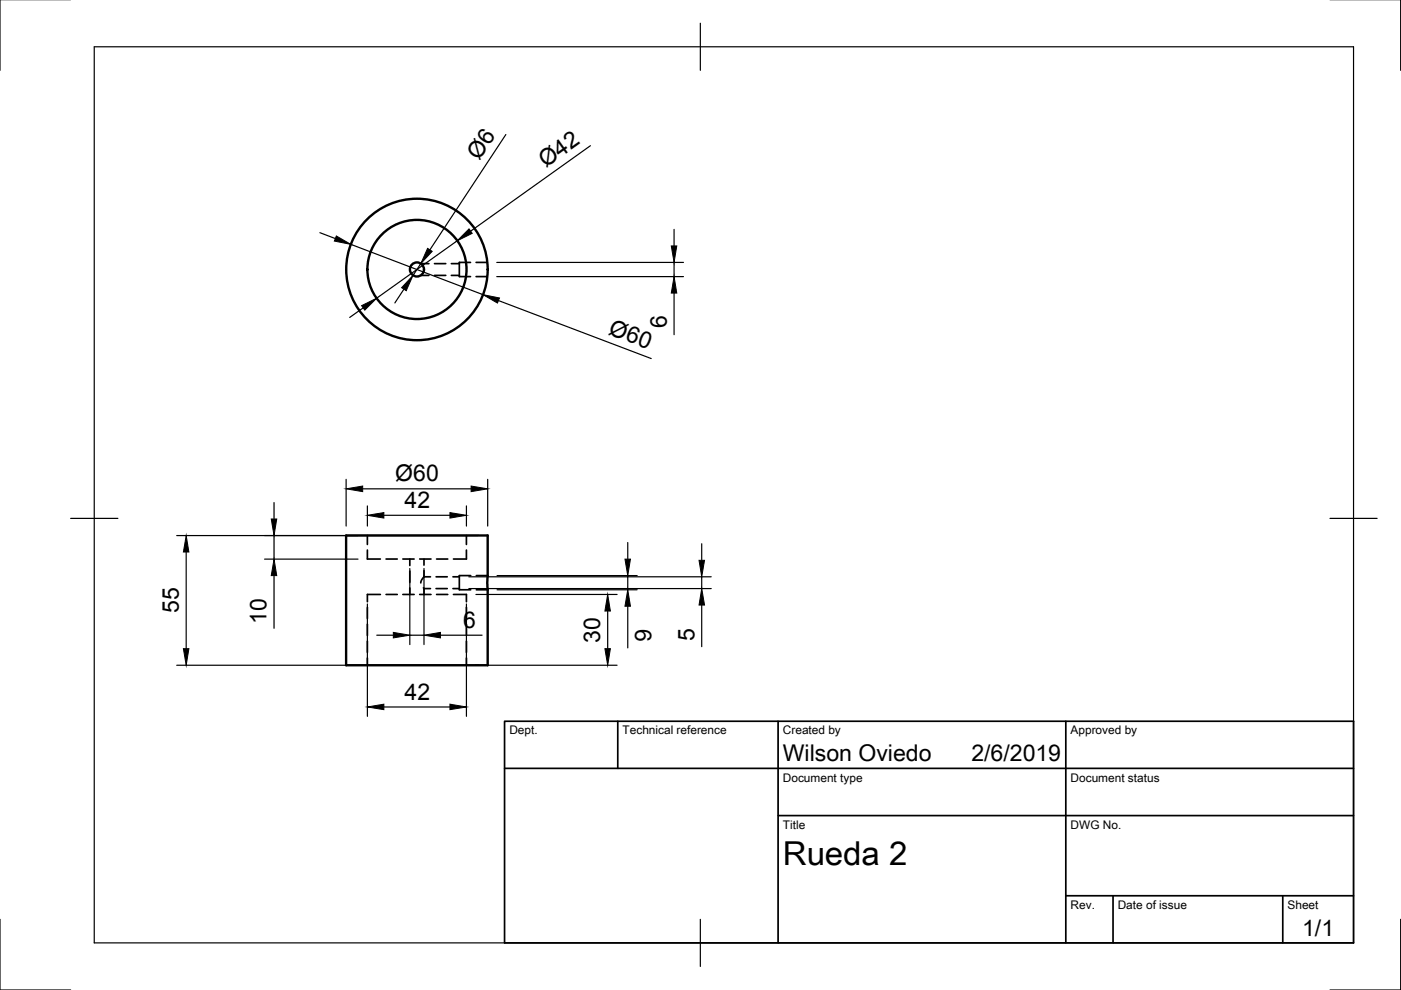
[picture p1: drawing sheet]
<svg xmlns="http://www.w3.org/2000/svg" width="297mm" height="210mm" viewBox="0 0 297 210" stroke-linecap="round" stroke-linejoin="round" font-family="sans-serif">
<!-- layer: Hidden -->
<g fill="none" stroke="#000" stroke-width=".36">
<path d="M89.2 58.4h1.7M89.2 55.9h1.7M92.1 58.4h2.4M92.1 55.9h2.4M95.7 58.4h1.7M95.7 55.9h1.7M99.8 55.6h-2.4v3h2.4M100.9 58.6h2.4M100.9 55.6h2.4M77.9 116.6v1.9h2.7M77.9 113.5v1.9M81.9 118.5h2.3"/>
<path d="M85.4 118.5h2.4M86.9 118.5v1.4M89 118.5h2.4M89.9 118.5v1.3M92.6 118.5h2.3M98.9 116.6v1.9h-2.8M98.9 113.5v1.9M77.9 128.8v2.4M77.9 132.3v2.4M77.9 135.9v2.4M77.9 139.5v1.5M80.6 126h-2.7v1.6"/>
<path d="M81.9 126h2.3M85.4 126h2.4M86.9 121.1v2.4M86.9 124.7v1.3M89 126h2.4M89.8 124.6l.1 .2M89.9 122.3l-.6 .8-.1 .5M89.9 124.8h1.4M89.9 122.3h1.4M89.9 121v1.3M89.9 124.8v1.2M92.5 124.8h2.3"/>
<path d="M92.5 122.3h2.3M92.6 126h2.3M96 124.8h1.4M96 122.3h1.4M96.1 126h2.8v1.6M98.9 128.8v2.4M98.9 132.3v2.4M98.9 135.9v2.4M98.9 139.5v1.5M99.8 122h-2.4v3h2.4M101 125h2.4M101 122h2.4"/>
</g>
<!-- layer: Visible -->
<g fill="none" stroke="#000" stroke-width=".51">
<path d="M73.4 113.5h30v27.5h-30z"/>
<circle cx="88.4" cy="57.1" r="15"/>
<circle cx="88.4" cy="57.1" r="1.49"/>
<circle cx="88.4" cy="57.1" r="10.5"/>
</g>
<!-- layer: Border -->
<path d="M0 -.1v15M297 -.1v15M20 9.9h267v190h-267zM148.5 4.9v10M15 109.9h10M282 109.9h10M0 194.9v15h15M148.5 194.9v10M297 194.9v15h-15" fill="none" stroke="#000" stroke-width=".25"/>
<!-- layer: TitleBlock -->
<path d="M107 152.9h180v47h-180zM131 152.9v10M165 152.9v47M226 152.9v47M107 162.9h180M165 172.9h122M226 189.9h61M236 189.9v10M272 189.9v10" fill="none" stroke="#000" stroke-width=".36"/>
<!-- layer: Dimensions -->
<g fill="none" stroke="#000" stroke-width=".25">
<path d="M107.3 28.5l-16.2 24.5M125.2 30.9l-25.4 18.1M67.8 49.3l3.3 1.3M74.4 51.8l28 10.7M89.2 55.9l-1.6 2.5M96.9 51l-17.1 12.2M105.3 55.6h39.6M105.3 58.6h39.6M142.9 48.6v3.5M142.9 55.6v3M77 65.3l-2.9 2M85.6 61.3l-1.9 2.9"/>
<path d="M105.7 63.7l32.4 12.3M142.9 62.1v8.9M37.5 113.6h63.9M39.5 117v20.5M56.1 118.5h19.8M58.1 106.5v3.5M58.1 113.6v4.9M73.4 101.6v9.9M76.9 103.6h23M77.9 107.3v4.2M81.4 109.3h14M98.9 107.3v4.2"/>
<path d="M103.4 101.6v9.9M133.1 115v3.5M148.8 115.3v3.5M58.1 122v11.2M77.9 128.1v23.8M79.9 134.7h3.5M86.9 120.5v16.2M86.9 134.7h3M89.9 120.5v16.2M93.4 134.7h8.8M98.9 128.1v23.8M99.4 122.3h51.4"/>
<path d="M99.4 124.8h51.4M100.9 126h29.9M105.4 122h29.7M105.4 125h29.7M128.8 129.6v7.9M133.1 122v3M133.1 128.5v8.9M148.8 122.3v2.5M148.8 128.3v8.8M37.5 141h93.3M81.4 149.9h14"/>
</g>
<g fill="#000" stroke="#000" stroke-width=".21">
<path d="M71.3 50l3.1 1.8-3.5-.7zM90.7 52.7l.9 .6-2.4 2.6zM99.4 48.5l.7 1-3.2 1.5zM142.3 52.1h1.2l-.6 3.5zM76.7 64.8l3.1-1.6-2.5 2.6zM87.6 58.4l-1.5 3.2-.9-.6zM102.4 62.5l3.5 .7-.4 1.1zM142.9 58.6l.6 3.5h-1.2zM39.5 113.6l.5 3.4h-1.1zM57.5 110h1.2l-.6 3.6zM73.4 103.6l3.5-.5v1.1zM77.9 109.3l3.5-.6v1.1z"/>
<path d="M95.4 108.7l3.5 .6-3.5 .5zM99.9 103.1l3.5 .5-3.5 .6zM132.5 118.5h1.2l-.6 3.5zM148.2 118.8h1.2l-.6 3.5zM38.9 137.5h1.1l-.5 3.5zM58.1 118.5l.6 3.5h-1.2zM83.4 134.1l3.5 .6-3.5 .5zM89.9 134.7l3.5-.6v1.1zM128.8 126l.6 3.6h-1.2zM128.2 137.5h1.2l-.6 3.5zM133.1 125l.6 3.5h-1.2zM148.8 124.8l.6 3.5h-1.2z"/>
<path d="M77.9 149.9l3.5-.6v1.2zM95.4 149.3l3.5 .6-3.5 .6z"/>
</g>
<text font-size="7" x="166" y="183.4">Rueda 2</text>
<g font-size="4.9">
<text x="101.6" y="34.1" transform="rotate(-57 101.6 34.1)">Ø6</text>
<text x="115.7" y="35.7" transform="rotate(-35 115.7 35.7)">Ø42</text>
<text x="128.8" y="70.8" transform="rotate(21 128.8 70.8)">Ø60</text>
<text x="141.4" y="69.6" transform="rotate(-90 141.4 69.6)">6</text>
<text x="83.8" y="102">Ø60</text>
<text x="85.8" y="107.8">42</text>
<text x="37.9" y="130" transform="rotate(-90 37.9 130)">55</text>
<text x="56.5" y="132.2" transform="rotate(-90 56.5 132.2)">10</text>
<text x="98.2" y="133.1">6</text>
<text x="127.3" y="136.2" transform="rotate(-90 127.3 136.2)">30</text>
<text x="134.6" y="133.4" transform="rotate(90 134.6 133.4)">6</text>
<text x="147.2" y="135.8" transform="rotate(-90 147.2 135.8)">5</text>
<text x="85.8" y="148.4">42</text>
<text x="166" y="161.4">Wilson Oviedo</text>
<text x="206" y="161.4">2/6/2019</text>
<text x="276.1" y="198.6">1/1</text>
</g>
<g font-size="2.5">
<text x="108" y="155.7">Dept.</text>
<text x="132" y="155.7">Technical reference</text>
<text x="166" y="155.7">Created by</text>
<text x="227" y="155.7">Approved by</text>
<text x="166" y="165.7">Document type</text>
<text x="227" y="165.7">Document status</text>
<text x="166" y="175.7">Title</text>
<text x="227" y="175.7">DWG No.</text>
<text x="227" y="192.7">Rev.</text>
<text x="237" y="192.7">Date of issue</text>
<text x="273" y="192.7">Sheet</text>
</g>
</svg>
